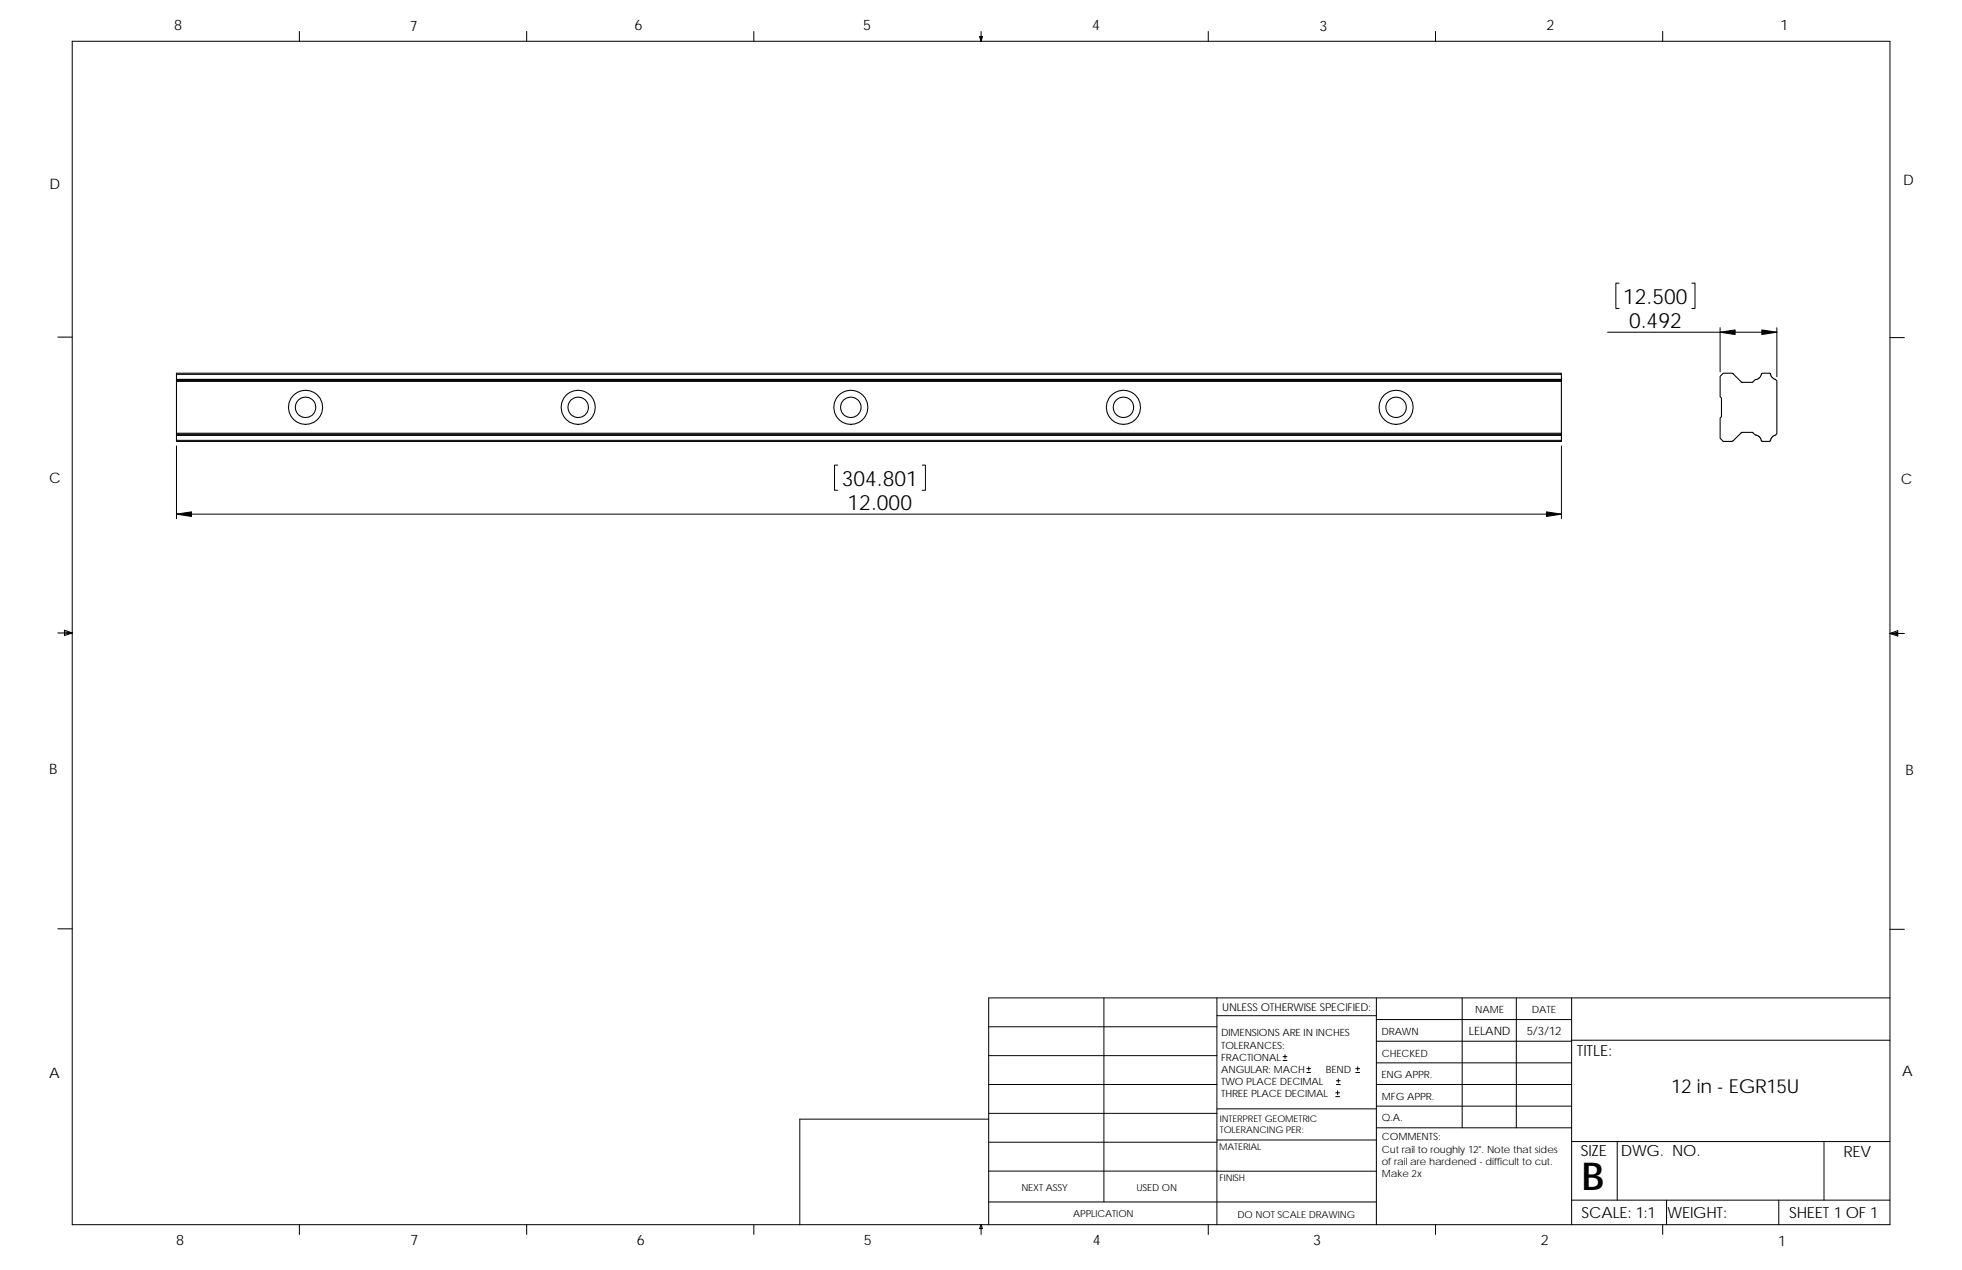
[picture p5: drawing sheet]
<svg xmlns="http://www.w3.org/2000/svg" width="432mm" height="279mm" viewBox="0 0 432 279" stroke-linecap="round" stroke-linejoin="round" font-family="sans-serif">
<g fill="none" stroke="#000" stroke-width=".22">
<path d="M15.9 9.1h400v260.3h-400zM65.9 6.9v2.2M115.9 6.9v2.2M165.9 6.9v2.2M215.6 8h.6l-.3 1.1zM215.7 8l.2 1.1M215.9 6.9v2.2M216 8l-.1 1.1M265.9 6.9v2.2M315.9 6.9v2.2M365.9 6.9v2.2M12.7 74.2h3.2"/>
<path d="M353.8 73.1h37.3M356.3 62.3h-.7v5.6h.7M372.3 62.3h.7v5.6h-.7M378.6 72.1v9.7M391.1 72.1v10.8M415.9 74.3h3.2M38.8 98.1v16M343.6 98.1v16M38.8 113.1h304.8M184.4 102.3h-.7v5.6h.7M203 102.3h.7v5.6h-.7M12.7 139.3h3.2"/>
<path d="M14.2 138.6l1.7 .7-1.7 .5zM14.2 139l1.7 .3M15.9 139.3l-1.7 .2M415.9 139.4h3.2M415.9 139.4l1.8-.7v1.2zM415.9 139.4l1.8 .2M417.7 139.1l-1.8 .3M12.7 204.3h3.2M243 219.5v44.9M267.8 219.5v49.9M302.9 219.5v49.9M321.8 219.5v28.6"/>
<path d="M333.7 219.5v28.6M345.9 219.5v49.9M415.9 204.4h3.2M415.9 219.5h-198.3v49.9M217.6 238.6h50.2M217.6 232.2h50.2M217.6 225.9h50.2M267.8 223.5h35.1M282.4 233.3h.8M282.4 232.5h.8M282.8 232v.9M287.6 235.9h.8"/>
<path d="M287.6 235.1h.8M288 234.7v.8M294.1 238.6h.9M294.1 237.8h.9M294.4 240v.8M294.5 237.3v.9M298.4 235.9h.8M298.4 235.1h.8M298.8 234.7v.8M302.9 238.6h43M302.9 233.8h43M302.9 229.1h43"/>
<path d="M302.9 224.3h43M345.9 228.9h70M217.6 257.6l85.3 .1M217.6 251.3h50.2M217.6 244.9h50.2M217.6 246.2h-41.6v23.2M267.8 250.8h35.1M267.8 243.9h35.1M294 241.3h.8M294 240.4h.8M302.9 248.1h43M302.9 243.4h43"/>
<path d="M345.9 251.1h70M355.9 251.1v12.9M401.4 251.1v12.9M65.9 269.4v2.2M115.9 269.4v2.2M165.9 269.4v2.2M215.9 269.4l.3 .9h-.6zM215.9 269.4v2.2M217.6 264.4h85.3M265.9 269.4v2.2M315.9 269.4v2.2M345.9 264h70"/>
<path d="M365.9 269.4v2.2M366.8 264v5.4M391.5 264v5.4"/>
</g>
<g fill="none" stroke="#000" stroke-width=".23">
<path d="M38.8 83.9h304.8v11.4M38.8 83.7h304.8v.2M38.8 83.7v.2M38.8 83.5h304.8v.2M38.8 83.5h304.8M38.8 82.4h304.8v1.1M38.8 82.4v1.1M38.8 95.8v1.1M38.8 96.9v.2h304.8v-.2M38.8 82.4v-.3h304.8v.3M38.8 83.5v.2M38.8 83.9v11.4"/>
<path d="M38.8 95.5v.3M38.8 95.7h304.8M38.8 95.8h304.8M38.8 96.9h304.8M38.8 95.3h304.8v.2M38.8 95.3v.2M38.8 95.5h304.8M343.6 95.8v1.1M343.6 95.5v.3M390.7 95.8l-.7 .3-.6 1h-1.6l-.6-1-1-.4-.5-.6h-2.4l-2.1 2h-1.9l-.7-.7v-4.4l.3-.3v-4.1l-.3-.3v-4.5l.7-.7h2l2.1 2h2.2l.7-.6 .9-.3 .5-.9 .2-.2h1.6l.5 1 1 .7 .1 11.6-.4 .4"/>
<circle cx="67.2" cy="89.6" r="2.25"/>
<circle cx="67.2" cy="89.6" r="3.8"/>
<circle cx="127.2" cy="89.6" r="3.8"/>
<circle cx="127.3" cy="89.6" r="2.25"/>
<circle cx="187.2" cy="89.6" r="3.8"/>
<circle cx="187.3" cy="89.6" r="2.25"/>
<circle cx="247.2" cy="89.6" r="2.25"/>
<circle cx="247.2" cy="89.6" r="3.8"/>
<circle cx="307.2" cy="89.6" r="3.8"/>
<circle cx="307.3" cy="89.6" r="2.25"/>
</g>
<g fill="#000" stroke="#000" stroke-width=".22">
<path d="M378.6 73.1l3.3-.5v1z" fill-rule="evenodd"/>
<path d="M387.8 72.6l3.3 .5-3.3 .5z" fill-rule="evenodd"/>
<path d="M38.8 113.1l3.3-.5v1z" fill-rule="evenodd"/>
<path d="M340.3 112.6l3.3 .5-3.3 .5z" fill-rule="evenodd"/>
</g>
<text font-size="8.5" x="348.1" y="261.7">B</text>
<g font-size="4.7">
<text x="357.2" y="66.8">12.500</text>
<text x="358.5" y="72.1">0.492</text>
<text x="185.3" y="106.8">304.801</text>
<text x="186.5" y="112.1">12.000</text>
</g>
<text font-size="4.2" x="367.8" y="240.4">12 in - EGR15U</text>
<g font-size="3.4">
<text x="347" y="232.3">TITLE:</text>
<text x="347.9" y="254.3">SIZE</text>
<text x="356.7" y="254.3">DWG. NO.</text>
<text x="405.7" y="254.4">REV</text>
<text x="348.1" y="267.9">SCALE: 1:1</text>
<text x="367" y="268">WEIGHT:</text>
<text x="393.8" y="267.9">SHEET 1 OF 1</text>
</g>
<g font-size="3.2">
<text x="38.3" y="6.7">8</text>
<text x="90.2" y="6.8">7</text>
<text x="139.7" y="6.5">6</text>
<text x="189.9" y="6.5">5</text>
<text x="240.4" y="6.6">4</text>
<text x="290.4" y="6.7">3</text>
<text x="340.4" y="6.6">2</text>
<text x="391.8" y="6.7">1</text>
<text x="10.9" y="41.6">D</text>
<text x="418.9" y="40.7">D</text>
<text x="10.8" y="106.3">C</text>
<text x="418.4" y="106.4">C</text>
<text x="10.8" y="170.2">B</text>
<text x="419.4" y="170.6">B</text>
<text x="10.8" y="237.2">A</text>
<text x="418.6" y="236.8">A</text>
<text x="38.8" y="273.9">8</text>
<text x="90.3" y="273.9">7</text>
<text x="140.2" y="273.8">6</text>
<text x="190.1" y="273.9">5</text>
<text x="240.5" y="273.8">4</text>
<text x="289" y="273.9">3</text>
<text x="339.1" y="273.9">2</text>
<text x="391.4" y="274.2">1</text>
</g>
<g font-size="2.5">
<text x="323.3" y="227.6">LELAND</text>
<text x="336" y="227.7">5/3/12</text>
</g>
<text font-size="2.4" x="269" y="222.4">UNLESS OTHERWISE SPECIFIED:</text>
<g font-size="2.2">
<text x="304" y="227.7">DRAWN</text>
<text x="324.7" y="222.9">NAME</text>
<text x="337.2" y="222.9">DATE</text>
<text x="268.8" y="228">DIMENSIONS ARE IN INCHES</text>
<text x="268.8" y="230.7">TOLERANCES:</text>
<text x="268.8" y="233.3">FRACTIONAL</text>
<text x="304.1" y="232.6">CHECKED</text>
<text x="268.8" y="238.6">TWO PLACE DECIMAL</text>
<text x="268.8" y="236">ANGULAR: MACH</text>
<text x="291.8" y="236">BEND</text>
<text x="304" y="237.2">ENG APPR.</text>
<text x="268.8" y="241.3">THREE PLACE DECIMAL</text>
<text x="304.1" y="242">MFG APPR.</text>
<text x="304.1" y="246.7">Q.A.</text>
<text x="304.1" y="250.9">COMMENTS:</text>
<text x="304.1" y="253.6">Cut rail to roughly 12&quot;. Note that sides</text>
<text x="304.1" y="256.2">of rail are hardened - difficult to cut.</text>
<text x="304.1" y="258.9">Make 2x</text>
</g>
<g font-size="2.1">
<text x="224.8" y="262">NEXT ASSY</text>
<text x="250.1" y="262">USED ON</text>
<text x="236.2" y="267.8">APPLICATION</text>
<text x="272.4" y="267.9">DO NOT SCALE DRAWING</text>
</g>
<g font-size="2">
<text x="268.5" y="249.4">TOLERANCING PER:</text>
<text x="268.5" y="246.8">INTERPRET GEOMETRIC</text>
<text x="268.3" y="252.9">MATERIAL</text>
<text x="268.4" y="259.7">FINISH</text>
</g>
</svg>
